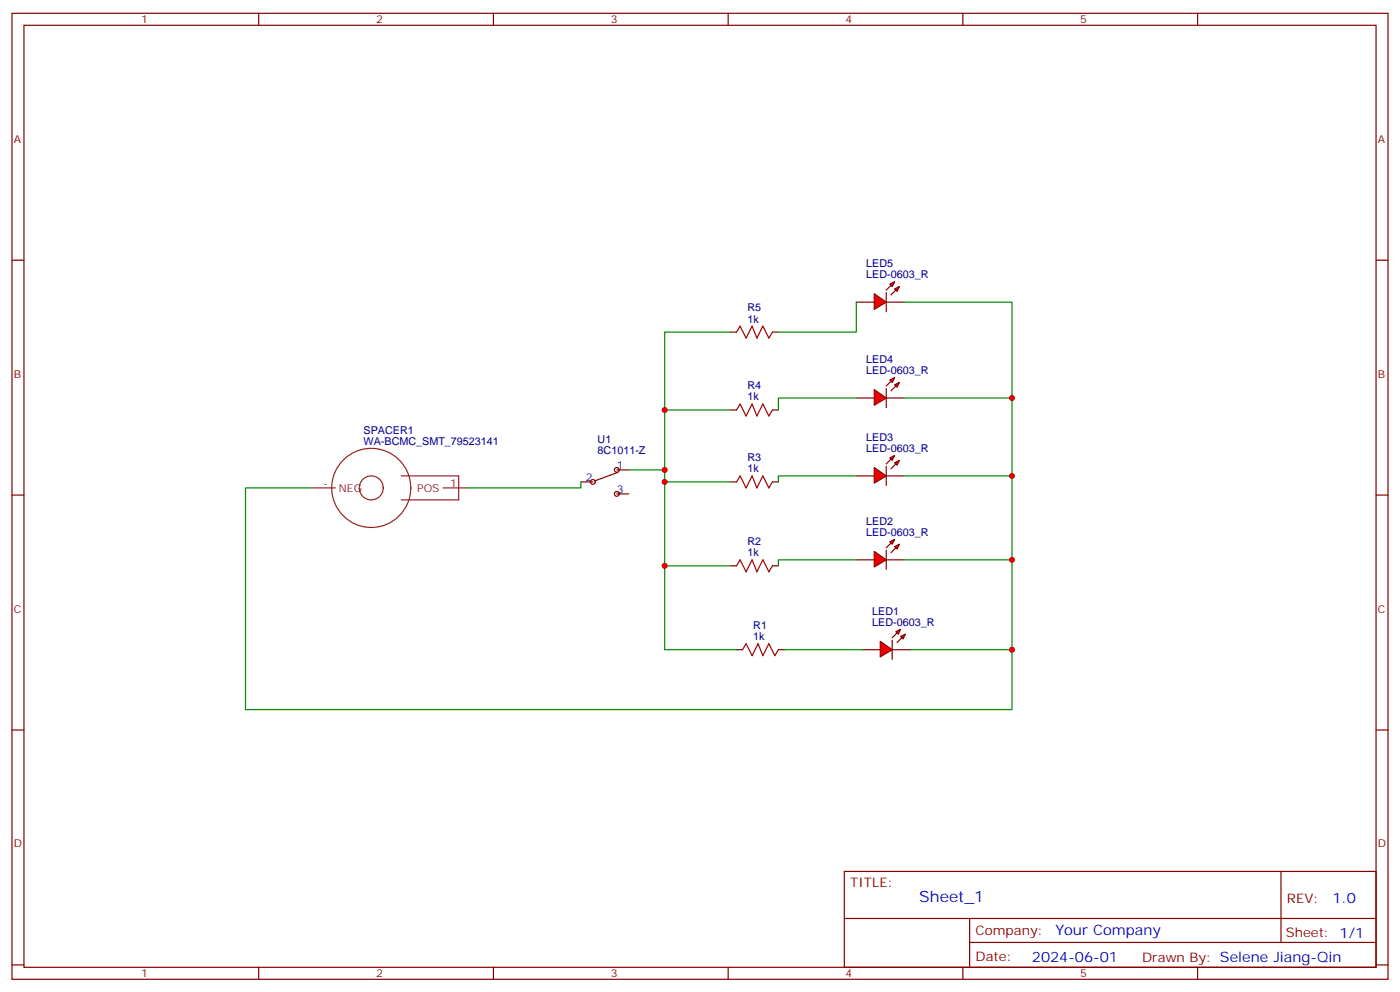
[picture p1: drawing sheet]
<svg xmlns="http://www.w3.org/2000/svg" width="412mm" height="292mm" viewBox="0 0 412 292" stroke-linecap="round" stroke-linejoin="round" font-family="sans-serif">
<g fill="none" stroke="#870000" stroke-width=".35">
<path d="M3.5 3.9h405.4v284.4h-405.4zM7.1 7.4h398.2v277.3h-398.2zM76.2 3.9v3.5M145.3 3.9v3.5M214.5 3.9v3.5M283.6 3.9v3.5M352.8 3.9v3.5M3.5 76.6h3.6M405.3 76.6h3.6M215.2 97.8h1.8M227.5 97.8h1.8M181.7 138.3h3.5"/>
<path d="M182 139l-6.7 2.5M215.2 120.7h1.8M227.5 120.7h1.8M3.5 145.7h3.6M171.1 141.9h3.5M181.7 145.4h3.5M215.2 141.9h1.8M227.5 141.9h1.8M405.3 145.7h3.6M215.2 166.5h1.8M227.5 166.5h1.8M217 191.2h1.7"/>
<path d="M229.3 191.2h1.8M3.5 214.9h3.6M405.3 214.9h3.6M248.7 256.5h156.6v28.2h-156.6zM377.3 256.5v20.9M248.7 270.4h156.5M285.6 277.4h119.6M285.6 270.4v14.1M3.5 284h3.6M76.2 284.7v3.6M145.3 284.7v3.6M214.5 284.7v3.6"/>
<path d="M283.6 284.7v3.6M352.8 284.7v3.6M405.3 284h3.6"/>
<circle cx="181.7" cy="138.3" r=".71"/>
<circle cx="174.6" cy="141.9" r=".71"/>
<circle cx="181.7" cy="145.4" r=".71"/>
</g>
<g fill="none" stroke="#8c2424" stroke-width=".35">
<path d="M91.7 143.6h7.1M118.2 140.1h16.9v7h-16.9M130.5 143.6h7.1"/>
<circle cx="109.4" cy="143.6" r="11.6"/>
<circle cx="109.4" cy="143.6" r="3.5"/>
</g>
<path d="M217 97.8l1-1.8 1.8 3.5 1.7-3.5 1.5 3.5 1.7-3.5 1.8 3.5 1-1.7M217 120.7l1-1.8 1.8 3.5 1.7-3.5 1.5 3.5 1.7-3.5 1.8 3.5 1-1.7M217 141.9l1-1.8 1.8 3.5 1.7-3.5 1.5 3.5 1.7-3.5 1.8 3.5 1-1.7M217 166.5l1-1.7 1.8 3.5 1.7-3.5 1.5 3.5 1.7-3.5 1.8 3.5 1-1.8M218.7 191.2l1.1-1.7 1.7 3.5 1.8-3.5 1.4 3.5 1.8-3.5 1.7 3.5 1.1-1.8" fill="none" stroke="#a10000" stroke-width=".35"/>
<g fill="#f00" stroke="#870000" stroke-width=".35">
<path d="M259.3 188.8l3.5 2.4-3.5 2.2z"/>
<path d="M262.8 188.4v5.7z"/>
</g>
<g fill="#870000" stroke="#870000" stroke-width=".35">
<path d="M262.8 187.7l1.4-1.4z"/>
<path d="M265.6 187.7l-1.4 1.4z"/>
</g>
<g fill="#f00" stroke="#870000" stroke-width=".35">
<path d="M263.9 185.9l1.4-.7-.7 1.5z"/>
<path d="M265.3 187.4l1.4-.7-.7 1.4z"/>
</g>
<path d="M254 191.2h5.3M262.8 191.2h5.3" fill="none" stroke="#870000" stroke-width=".35"/>
<g fill="#f00" stroke="#870000" stroke-width=".35">
<path d="M257.5 162.3l3.6 2.5-3.6 2.1z"/>
<path d="M261.1 162v5.6z"/>
</g>
<g fill="#870000" stroke="#870000" stroke-width=".35">
<path d="M262.5 159.8l-1.4 1.5z"/>
<path d="M262.5 162.7l1.4-1.4z"/>
</g>
<g fill="#f00" stroke="#870000" stroke-width=".35">
<path d="M262.1 159.5l1.4-.7-.7 1.4z"/>
<path d="M263.5 160.9l1.4-.7-.7 1.4z"/>
</g>
<path d="M252.2 164.8h5.3M261.1 164.8h5.2" fill="none" stroke="#870000" stroke-width=".35"/>
<g fill="#f00" stroke="#870000" stroke-width=".35">
<path d="M257.5 137.6l3.6 2.5-3.6 2.1z"/>
<path d="M261.1 137.3v5.6z"/>
</g>
<g fill="#870000" stroke="#870000" stroke-width=".35">
<path d="M261.1 136.6l1.4-1.5z"/>
<path d="M262.5 138l1.4-1.4z"/>
</g>
<g fill="#f00" stroke="#870000" stroke-width=".35">
<path d="M262.1 134.8l1.4-.7-.7 1.4z"/>
<path d="M263.5 136.2l1.4-.7-.7 1.4z"/>
</g>
<path d="M252.2 140.1h5.3M261.1 140.1h5.2" fill="none" stroke="#870000" stroke-width=".35"/>
<g fill="#f00" stroke="#870000" stroke-width=".35">
<path d="M257.5 114.7l3.6 2.5-3.6 2.1z"/>
<path d="M261.1 114.3v5.7z"/>
</g>
<g fill="#870000" stroke="#870000" stroke-width=".35">
<path d="M262.5 112.2l-1.4 1.4z"/>
<path d="M262.5 115l1.4-1.4z"/>
</g>
<g fill="#f00" stroke="#870000" stroke-width=".35">
<path d="M262.1 111.9l1.4-.7-.7 1.4z"/>
<path d="M263.5 113.3l1.4-.7-.7 1.4z"/>
</g>
<path d="M252.2 117.2h5.3M261.1 117.2h5.2" fill="none" stroke="#870000" stroke-width=".35"/>
<g fill="#f00" stroke="#870000" stroke-width=".35">
<path d="M257.5 86.5l3.6 2.4-3.6 2.2z"/>
<path d="M261.1 86.1v5.7z"/>
</g>
<g fill="#870000" stroke="#870000" stroke-width=".35">
<path d="M261.1 85.4l1.4-1.4z"/>
<path d="M262.5 86.8l1.4-1.4z"/>
</g>
<g fill="#f00" stroke="#870000" stroke-width=".35">
<path d="M262.1 83.6l1.4-.7-.7 1.4z"/>
<path d="M263.5 85.1l1.4-.8-.7 1.5z"/>
</g>
<path d="M252.2 88.9h5.3M261.1 88.9h5.2" fill="none" stroke="#870000" stroke-width=".35"/>
<g fill="none" stroke="#008700" stroke-width=".35">
<path d="M215.2 97.8h-19.4v40.5h-10.6M252.2 88.9v8.9h-22.9M266.3 88.9h31.8v102.3h-30M252.2 117.2h-22.9v3.5M266.3 117.2h31.8M195.8 138.3v3.6h19.4M195.8 120.7h19.4M91.7 143.6h-19.4v65.3h225.8v-17.7M171.1 141.9v1.7h-33.5M195.8 141.9v24.6h19.4M252.2 140.1h-22.9v1.8M266.3 140.1h31.8"/>
<path d="M195.8 166.5v24.7h21.2M252.2 164.8h-22.9v1.7M266.3 164.8h31.8M231.1 191.2h22.9"/>
</g>
<g fill="#c00">
<circle cx="195.8" cy="120.7" r=".88"/>
<circle cx="195.8" cy="138.3" r=".88"/>
<circle cx="195.8" cy="141.9" r=".88"/>
<circle cx="195.8" cy="166.5" r=".88"/>
<circle cx="298.1" cy="117.2" r=".88"/>
<circle cx="298.1" cy="140.1" r=".88"/>
<circle cx="298.1" cy="164.8" r=".88"/>
<circle cx="298.1" cy="191.2" r=".88"/>
</g>
<text font-size="4.6" fill="#00f" x="270.8" y="265.5">Sheet_1</text>
<g font-size="4.2" fill="#00f">
<text x="392.5" y="265.8">1.0</text>
<text x="310.9" y="275.3">Your Company</text>
<text x="304" y="283.1">2024-06-01</text>
</g>
<g font-size="3.9" fill="#800">
<text x="250.5" y="261.1">TITLE:</text>
<text x="379.1" y="265.8">REV:</text>
<text x="287.4" y="275.3">Company:</text>
<text x="378.7" y="275.9">Sheet: 1/1</text>
<text x="287.4" y="283">Date:</text>
<text x="336.4" y="283.1">Drawn By: Selene Jiang-Qin</text>
</g>
<g font-size="3.2" fill="#800">
<text x="41.6" y="6.9">1</text>
<text x="110.8" y="6.9">2</text>
<text x="179.9" y="6.9">3</text>
<text x="249.1" y="6.9">4</text>
<text x="318.2" y="6.9">5</text>
<text x="4.1" y="42">A</text>
<text x="405.9" y="42">A</text>
<text x="4.1" y="111.2">B</text>
<text x="405.9" y="111.2">B</text>
<text x="4.1" y="180.3">C</text>
<text x="405.9" y="180.3">C</text>
<text x="4.1" y="249.4">D</text>
<text x="405.9" y="249.4">D</text>
<text x="41.6" y="287.7">1</text>
<text x="110.8" y="287.7">2</text>
<text x="179.9" y="287.7">3</text>
<text x="249.1" y="287.7">4</text>
<text x="318.2" y="287.7">5</text>
</g>
<g font-size="3.2" fill="#000080">
<text x="255.2" y="81.9">LED-0603_R</text>
<text x="255.2" y="78.6">LED5</text>
<text x="220.1" y="94.9">1k</text>
<text x="220.1" y="91.7">R5</text>
<text x="255.2" y="106.8">LED4</text>
<text x="255.2" y="110.1">LED-0603_R</text>
<text x="220.1" y="117.9">1k</text>
<text x="220.1" y="114.6">R4</text>
<text x="107.1" y="130.9">WA-BCMC_SMT_79523141</text>
<text x="107.1" y="127.6">SPACER1</text>
<text x="176" y="130.4">U1</text>
<text x="255.2" y="129.8">LED3</text>
<text x="176" y="133.7">8C1011-Z</text>
<text x="220.1" y="135.8">R3</text>
<text x="255.2" y="133">LED-0603_R</text>
<text x="220.1" y="139">1k</text>
<text x="255.2" y="154.5">LED2</text>
<text x="220.1" y="160.5">R2</text>
<text x="255.2" y="157.7">LED-0603_R</text>
<text x="220.1" y="163.7">1k</text>
<text x="221.9" y="185.1">R1</text>
<text x="256.9" y="184.2">LED-0603_R</text>
<text x="256.9" y="180.9">LED1</text>
<text x="221.9" y="188.4">1k</text>
</g>
<g font-size="3.2" fill="#00f">
<text x="181.7" y="138">1</text>
<text x="172.6" y="141.5">2</text>
<text x="181.7" y="145">3</text>
</g>
<g font-size="3.2" fill="#8d2323">
<text x="95.2" y="143.3">-</text>
<text x="132.6" y="143.3">1</text>
<text x="99.8" y="144.7">NEG</text>
<text x="122.9" y="144.7">POS</text>
</g>
</svg>
